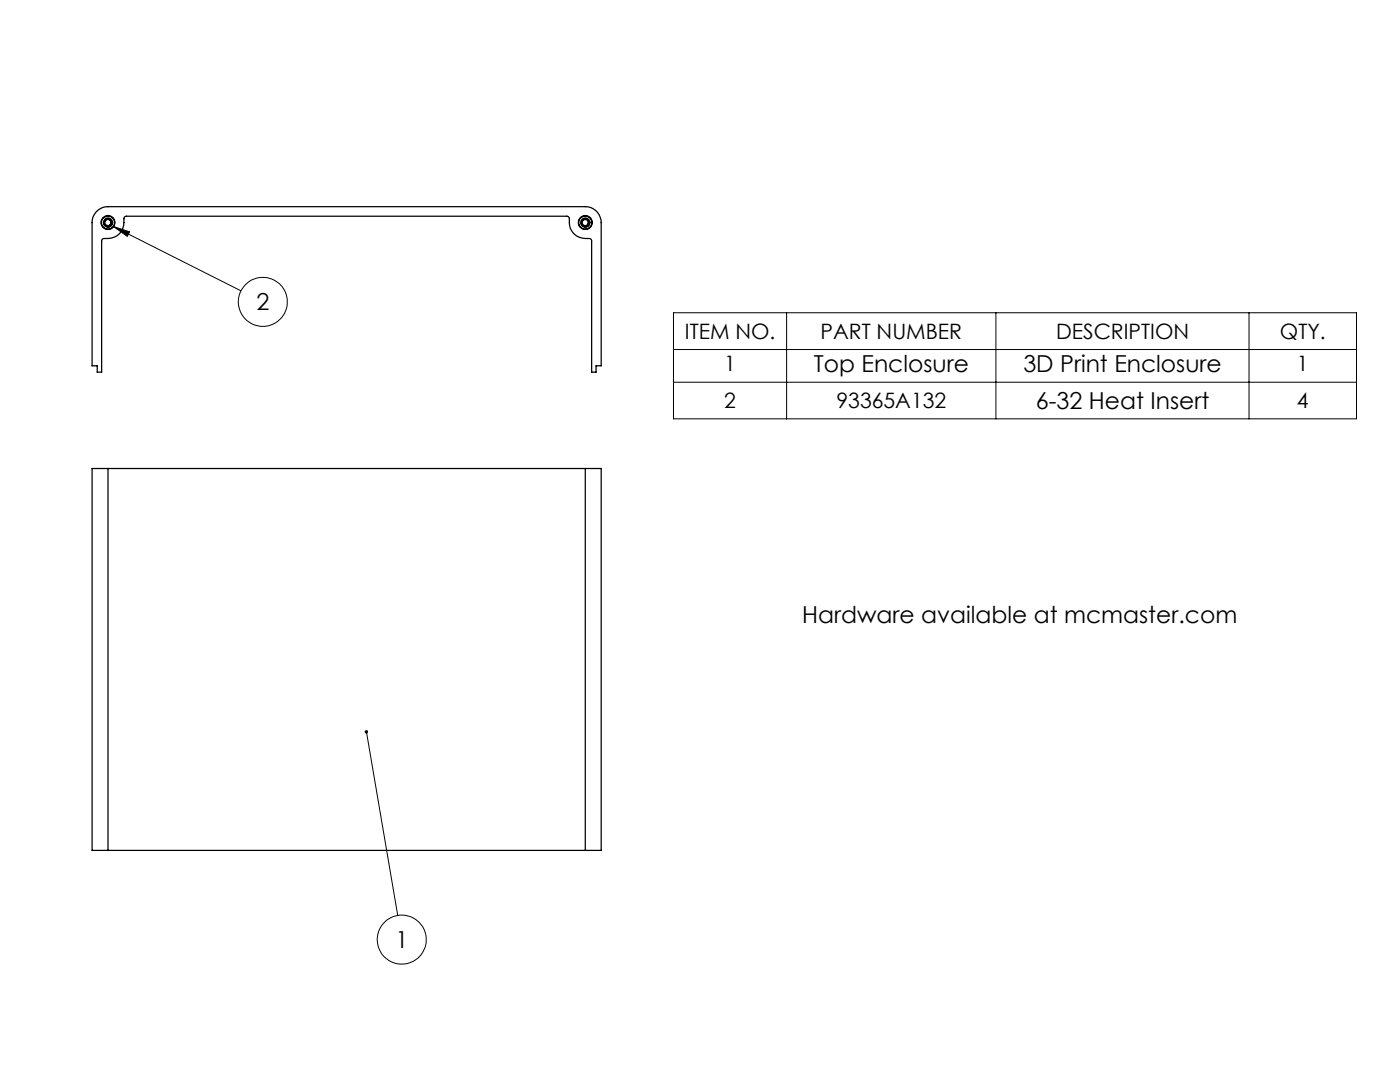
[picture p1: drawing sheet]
<svg xmlns="http://www.w3.org/2000/svg" width="279mm" height="216mm" viewBox="0 0 279 216" stroke-linecap="round" stroke-linejoin="round" font-family="sans-serif">
<g fill="none" stroke="#000" stroke-width=".2">
<path d="M22.7 45.2l3.2 1-.5 1zM22.7 45.2l25.4 12.8M134.4 62.4h136.3v21.2h-136.3zM134.4 69.7h136.3M134.4 76.3h136.3M157 62.4v21.2M198.8 62.4v21.2M249.3 62.4v21.2M73.1 146l6.3 36.7"/>
<circle cx="52.5" cy="60.2" r="4.9"/>
<circle cx="80.2" cy="187.5" r="4.9"/>
</g>
<path d="M22.7 45.2l3.2 1-.5 1zM72.9 145.8a.35 .35 0 0 0 .1 .5 .35 .35 0 0 0 .5-.2 .35 .35 0 0 0-.4-.4v.3v-.3z" fill="#000"/>
<g fill="none" stroke="#000" stroke-width=".25">
<path d="M19.1 42.4a3.2 3.2 0 0 1 2.5-1.2h95.2a3.2 3.2 0 0 1 3.2 3.2v28.6h-1v1.3h-.9v-26.3l-.2-.3a4.2 4.2 0 0 1-3.8-1.7 3.9 3.9 0 0 1-.5-2.5l-.4-.4h-88l-.4 .3a4 4 0 0 1-1.7 3.8 4.4 4.4 0 0 1-2.4 .4l-.4 .4v26.3h-.9v-1.3h-1v-28.6a2.97 2.97 0 0 1 .7-2zM22 44.9a.73 .73 0 0 0-.1-1 .73 .73 0 0 0-1.1 .1 .73 .73 0 0 0 .2 1 .85 .85 0 0 0 .9 .2 .85 .85 0 0 0 .5-.9v.1a.7 .7 0 0 1-.9 .6M22 44.9l-.5 .1M22 44.8a.62 .62 0 0 0-.1-.9 .62 .62 0 0 0-.9 .3 .62 .62 0 0 0 .5 .8M117.2 44.9a.73 .73 0 0 0-.1-1 .73 .73 0 0 0-1 .1 .73 .73 0 0 0 .1 1 .85 .85 0 0 0 1 .2 .85 .85 0 0 0 .5-.9v.1a.7 .7 0 0 1-.9 .6M117.2 44.9l-.4 .1M117.3 44.8a.62 .62 0 0 0-.1-.9 .62 .62 0 0 0-1 .3 .62 .62 0 0 0 .6 .8M21.6 93.5h-3.2v76.2h3.2M21.6 93.5v76.2M21.6 93.5h95.2M116.8 93.5h3.2v76.2h-3.2M116.8 93.5v76.2"/>
<path d="M21.6 169.7h95.2"/>
<circle cx="21.6" cy="44.4" r="1.3"/>
<circle cx="21.6" cy="44.4" r="1.38"/>
<circle cx="21.6" cy="44.4" r=".91"/>
<circle cx="116.8" cy="44.4" r="1.3"/>
<circle cx="116.8" cy="44.4" r="1.38"/>
<circle cx="116.8" cy="44.4" r=".91"/>
</g>
<g font-size="4.7">
<text x="51.2" y="61.9">2</text>
<text x="162.4" y="74.2">Top Enclosure</text>
<text x="204.2" y="74.2">3D Print Enclosure</text>
<text x="206.7" y="81.6">6-32 Heat Insert</text>
<text x="160.1" y="124.4">Hardware available at mcmaster.com</text>
<text x="78.9" y="189.1">1</text>
</g>
<g font-size="4.2">
<text x="136.7" y="67.6">ITEM NO.</text>
<text x="163.8" y="67.6">PART NUMBER</text>
<text x="210.8" y="67.6">DESCRIPTION</text>
<text x="255.4" y="67.6">QTY.</text>
<text x="144.5" y="74.1">1</text>
<text x="258.8" y="74.1">1</text>
<text x="144.5" y="81.4">2</text>
<text x="166.9" y="81.4">93365A132</text>
<text x="258.8" y="81.4">4</text>
</g>
</svg>
